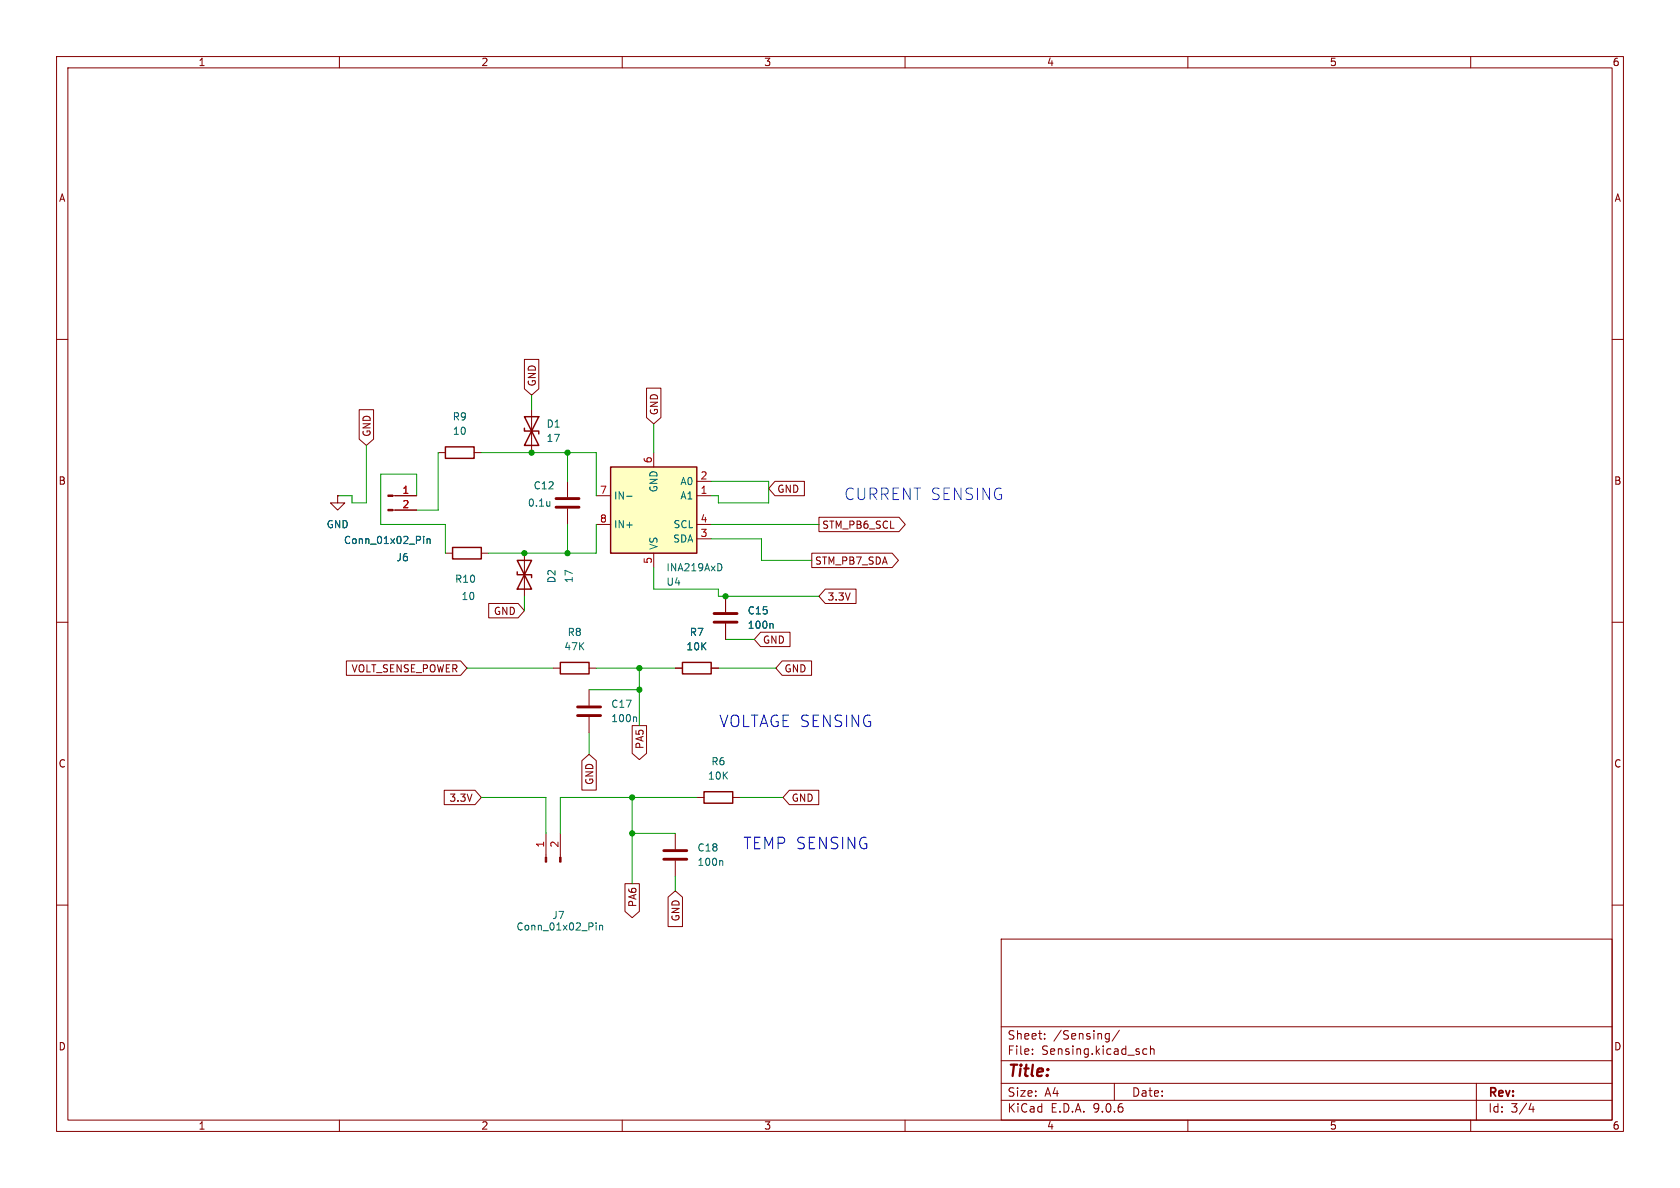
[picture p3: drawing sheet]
<svg xmlns="http://www.w3.org/2000/svg" width="297mm" height="210mm" viewBox="0 0 297 210" stroke-linecap="round" stroke-linejoin="round" font-family="sans-serif">
<g fill="none" stroke="#840000" stroke-width=".18">
<path d="M10 10h277v190h-277zM12 12h273v186h-273zM60 10v2M110 10v2M160 10v2M210 10v2M260 10v2M10 60h2M285 60h2M59.7 87.6v1.3h1.3l-1.3 1.3-1.3-1.3h1.3M59.7 87.6h.1M69.4 87.6h4.3"/>
<path d="M69.4 90.2h4.3M10 110h2M285 110h2M10 160h2M177 166h108v32h-108zM285 160h2M60 198v2M110 198v2M160 198v2M177 194.5h108M177 191.5h108M177 187.5h108"/>
<path d="M177 181.5h108M182.5 186.3v.1M182.5 185.5v.1M184.7 183.6v.1M184.7 182.8v.1M195.7 182.7l.4 .1M196.1 182.7v1.2l-.1 .2-.4 .1M196.1 183.6l-.4 .1M197 191.5v3M197.9 182.1l-1.3 2M202 186.1l.3 .3 .4-.1M202.7 185.5l-.4-.1-.3 .3"/>
<path d="M203.4 185.5l.2-.1 .4 .1v.9M203.4 184.9v1.5M210 198v2M260 198v2M261 191.5v6.5M270.7 195l-.4 1.1h.9M271 195.6v1"/>
</g>
<g fill="#840000" stroke="#840000" stroke-width=".18">
<path d="M68.6 87.5h.8v.3h-.8z"/>
<path d="M68.6 90h.8v.3h-.8z"/>
</g>
<path d="M74.9 94.8v.1M74.9 95.2v.9M75.5 95.2v.9M75.5 95.4l.2-.2 .3 .1v.8" fill="none" stroke="#006464" stroke-width=".18"/>
<path d="M107.9 82.6h15.3v15.2h-15.3z" fill="#ffffc2"/>
<path d="M78.7 79h5.1v2h-5.1zM92.7 73.7l2.5 5h-2.5l2.5-5zM92.7 75.7v.5h2.5v.5M80 96.8h5.1v2h-5.1zM91.4 99.1h2.6l-2.6 5h2.6zM107.9 82.6h15.3v15.2h-15.3zM91.4 101.1v.5h2.6v.5M99.1 117.1h5v2h-5zM120.6 117.1h5.1v2h-5.1zM124.5 140h5v2h-5z" fill="none" stroke="#840000" stroke-width=".25"/>
<g fill="none" stroke="#840000" stroke-width=".18">
<path d="M63.5 72.4h2.5v5.2l-1.2 1.1-1.3-1.1zM92.7 63.5h2.6v5.2l-1.3 1.2-1.3-1.2zM94 72.4v7.6M114.3 68.6h2.5v5.2l-1.2 1.1-1.3-1.1zM59.7 87.6h.1M69.8 87.6h3.9M69.8 90.2h3.9M77.5 80h1.2M78.7 97.8h1.3M83.8 80h1.3M85.1 97.8h1.3M92.7 97.8v7.6"/>
<path d="M100.3 85.1v2.8M100.3 89.9v2.8M105.4 92.7h2.5M105.4 87.6h2.5M115.6 80v2.6M115.6 97.8v2.5M123.2 92.7h2.5M123.2 87.6h2.5M123.2 95.3h2.5M123.2 85.1h2.5M137 85.1h5.2v2.5h-5.2l-1.1-1.2zM143.5 97.8h14.2l1.1 1.3-1.1 1.2h-14.2z"/>
<path d="M144.8 91.4h14.1l1.1 1.3-1.1 1.3h-14.1zM61.2 116.8h20.2l1.1 1.3-1.1 1.3h-20.2zM86.4 106.7h5.2l1.1 1.3-1.1 1.2h-5.2zM97.8 118.1h1.3M104.1 118.1h1.3M119.4 118.1h1.2M125.7 118.1h1.3M128.3 105.4v2.8M128.3 110.2v2.8M134.5 111.8h5.2v2.5h-5.2l-1.2-1.3zM138.3 116.8h5.2v2.6h-5.2l-1.1-1.3zM145.9 104.1h5.4v2.6h-5.4l-1.1-1.3z"/>
<path d="M78.5 139.7h5.5l1.1 1.3-1.1 1.2h-5.5zM102.9 134.5l1.2-1.1 1.3 1.1v5.2h-2.5zM104.1 121.9v2.8M104.1 126.7v2.8M111.8 128.3h2.5v4.9l-1.3 1.1-1.2-1.1zM139.5 139.7h5.2v2.5h-5.2l-1.1-1.2zM96.5 147.3v4.2M99.1 147.3v4.2M110.5 156.2h2.5v4.9l-1.2 1.1-1.3-1.1zM118.1 158.6l1.3-1.1 1.3 1.1v5.2h-2.6zM119.4 147.3v2.8M119.4 152.1v2.8"/>
<path d="M123.2 141h1.3M129.5 141h1.3"/>
</g>
<g fill="none" stroke="#006464" stroke-width=".18">
<path d="M74.9 94.8v.1M74.9 95.2v.9M75.5 95.2v.9M75.5 95.4l.2-.2 .3 .1v.8M97.2 88.6v.9M97.2 89.4h-.1M110.8 87.7h1M127.4 99.7l.2 .5-.2 .6M136.5 110.2l.2 .2v.7M112.4 126.7l.1 .2v.7M127.6 152.1l.2 .2v.7M105.4 163.1v.2"/>
<path d="M105.4 163.6v.8M106 163.6v.8M106 163.7l.2-.1h.3v.8"/>
</g>
<path d="M98.3 88.1h4.1M98.3 89.7h4.1M126.2 110h4.1M126.2 108.5h4.1M102.1 126.5h4.1M102.1 125h4.1M117.3 151.9h4.1M117.3 150.4h4.1" fill="none" stroke="#840000" stroke-width=".51"/>
<g fill="#840000" stroke="#840000" stroke-width=".18">
<path d="M96.4 151.5h.2v.9h-.2z"/>
<path d="M98.9 151.5h.3v.9h-.3z"/>
</g>
<g fill="none" stroke="#009600" stroke-width=".18">
<path d="M64.8 78.7v10.2h-2.6v-1.3h-2.5M94 69.9v2.5M115.6 74.9v5.1M73.7 87.6v-3.8h-6.4v8.9h11.4v5.1M77.5 80v10.2h-3.8M85.1 80h20.3v7.6M100.3 80v5.1M100.3 92.7v5.1M105.4 92.7v5.1h-19M125.7 85.1h10.2v3.8h-8.9v-1.3h-1.3M125.7 95.3h8.9v3.8h8.9M125.7 92.7h19.1"/>
<path d="M82.5 118.1h15.3M92.7 105.4v2.6M105.4 118.1h14M113 118.1v10.2M115.6 100.3v3.8h11.4v1.3h17.8M127 118.1h10.2M128.3 113h5M104.1 121.9h8.9M104.1 129.5v3.9M85.1 141h11.4v6.3M111.8 141v15.2M111.8 147.3h7.6"/>
<path d="M119.4 154.9v2.6M123.2 141h-24.1v6.3M130.8 141h7.6"/>
</g>
<g fill="#009600" stroke="#009600" stroke-width=".18">
<circle cx="128.3" cy="105.4" r=".46"/>
<circle cx="94" cy="80" r=".46"/>
<circle cx="100.3" cy="97.8" r=".46"/>
<circle cx="100.3" cy="80" r=".46"/>
<circle cx="92.7" cy="97.8" r=".46"/>
<circle cx="113" cy="121.9" r=".46"/>
<circle cx="111.8" cy="147.3" r=".46"/>
<circle cx="113" cy="118.1" r=".46"/>
<circle cx="111.8" cy="141" r=".46"/>
</g>
<text font-size="2.8" fill="#2a3eff" x="149.2" y="88.6">CURRENT SENSING</text>
<g font-size="2.8" fill="#0000c2">
<text x="127.1" y="128.8">VOLTAGE SENSING</text>
<text x="131.3" y="150.3">TEMP SENSING</text>
</g>
<text font-size="2.8" fill="#840000" x="178" y="190.9">Title:</text>
<g font-size="2.1" fill="#840000">
<text x="178" y="184">Sheet:</text>
<text x="186.2" y="184">/Sensing/</text>
<text x="178" y="186.7">File:</text>
<text x="184.1" y="186.7">Sensing.kicad_sch</text>
<text x="178" y="196.9">KiCad</text>
<text x="178" y="194.1">Size:</text>
<text x="184.7" y="194.1">A4</text>
<text x="185.7" y="196.9">E.D.A.</text>
<text x="193.3" y="196.9">9.0.6</text>
<text x="200" y="194.1">Date:</text>
<text x="263" y="194.3">Rev:</text>
<text x="263" y="196.9">Id:</text>
<text x="267.1" y="196.9">3/4</text>
</g>
<g font-size="1.8" fill="#840000">
<text x="35" y="11.9">1</text>
<text x="85" y="11.9">2</text>
<text x="135" y="11.9">3</text>
<text x="185" y="11.9">4</text>
<text x="235" y="11.9">5</text>
<text x="285" y="11.9">6</text>
<text x="10.3" y="35.9">A</text>
<text x="285.3" y="35.9">A</text>
<text x="94.9" y="68.4" transform="rotate(-90 94.9 68.4)">GND</text>
<text x="65.7" y="77.3" transform="rotate(-90 65.7 77.3)">GND</text>
<text x="116.5" y="73.5" transform="rotate(-90 116.5 73.5)">GND</text>
<text x="10.3" y="85.9">B</text>
<text x="137.3" y="87.3">GND</text>
<text x="285.3" y="85.9">B</text>
<text x="145.3" y="93.7">STM_PB6_SCL</text>
<text x="144" y="100">STM_PB7_SDA</text>
<text x="146.2" y="106.4">3.3V</text>
<text x="87.2" y="108.9">GND</text>
<text x="134.8" y="114">GND</text>
<text x="62" y="119.1">VOLT_SENSE_POWER</text>
<text x="138.6" y="119.1">GND</text>
<text x="10.3" y="135.9">C</text>
<text x="114" y="132.5" transform="rotate(-90 114 132.5)">PA5</text>
<text x="285.3" y="135.9">C</text>
<text x="79.3" y="141.9">3.3V</text>
<text x="105.1" y="138.9" transform="rotate(-90 105.1 138.9)">GND</text>
<text x="139.9" y="141.9">GND</text>
<text x="112.7" y="160.5" transform="rotate(-90 112.7 160.5)">PA6</text>
<text x="120.3" y="163" transform="rotate(-90 120.3 163)">GND</text>
<text x="10.3" y="185.9">D</text>
<text x="285.3" y="185.9">D</text>
<text x="35" y="199.9">1</text>
<text x="85" y="199.9">2</text>
<text x="135" y="199.9">3</text>
<text x="185" y="199.9">4</text>
<text x="235" y="199.9">5</text>
<text x="285" y="199.9">6</text>
</g>
<g font-size="1.8" fill="#006464">
<text x="79.9" y="74.5">R9</text>
<text x="80" y="77.1">10</text>
<text x="96.5" y="75.8">D1</text>
<text x="96.5" y="78.3">17</text>
<text x="93.2" y="89.8">0.1u</text>
<text x="94.2" y="86.7">C12</text>
<text x="108.5" y="88.5">IN-</text>
<text x="116.4" y="87.1" transform="rotate(-90 116.4 87.1)">GND</text>
<text x="120.2" y="88.5">A1</text>
<text x="120.2" y="86">A0</text>
<text x="57.7" y="93.6">GND</text>
<text x="108.5" y="93.6">IN+</text>
<text x="119" y="93.6">SCL</text>
<text x="60.7" y="96.4">Conn_01x02_Pin</text>
<text x="70" y="99.4">J6</text>
<text x="116.4" y="97.3" transform="rotate(-90 116.4 97.3)">VS</text>
<text x="117.7" y="101.2">INA219AxD</text>
<text x="118.9" y="96.1">SDA</text>
<text x="80.3" y="103.2">R10</text>
<text x="81.5" y="106.3">10</text>
<text x="98.4" y="103.2" transform="rotate(-90 98.4 103.2)">D2</text>
<text x="101.4" y="103.2" transform="rotate(-90 101.4 103.2)">17</text>
<text x="117.7" y="103.7">U4</text>
<text x="100.3" y="112.6">R8</text>
<text x="121.8" y="112.6">R7</text>
<text x="132.1" y="111.4">100n</text>
<text x="132.1" y="108.8">C15</text>
<text x="99.7" y="115.2">47K</text>
<text x="121.2" y="115.2">10K</text>
<text x="108" y="125.3">C17</text>
<text x="108" y="127.9">100n</text>
<text x="125.7" y="135.5">R6</text>
<text x="125.1" y="138">10K</text>
<text x="123.2" y="153.3">100n</text>
<text x="123.2" y="150.7">C18</text>
<text x="91.2" y="164.7">Conn_01x02_Pin</text>
<text x="97.5" y="162.7">J7</text>
</g>
<g font-size="1.8" fill="#a90000">
<text x="115.3" y="82" transform="rotate(-90 115.3 82)">6</text>
<text x="71" y="87.4">1</text>
<text x="71" y="89.9">2</text>
<text x="106" y="87.4">7</text>
<text x="123.8" y="87.4">1</text>
<text x="123.8" y="84.8">2</text>
<text x="106" y="92.5">8</text>
<text x="123.8" y="95">3</text>
<text x="123.8" y="92.5">4</text>
<text x="115.3" y="99.8" transform="rotate(-90 115.3 99.8)">5</text>
<text x="96.3" y="149.9" transform="rotate(-90 96.3 149.9)">1</text>
<text x="98.8" y="149.9" transform="rotate(-90 98.8 149.9)">2</text>
</g>
</svg>
